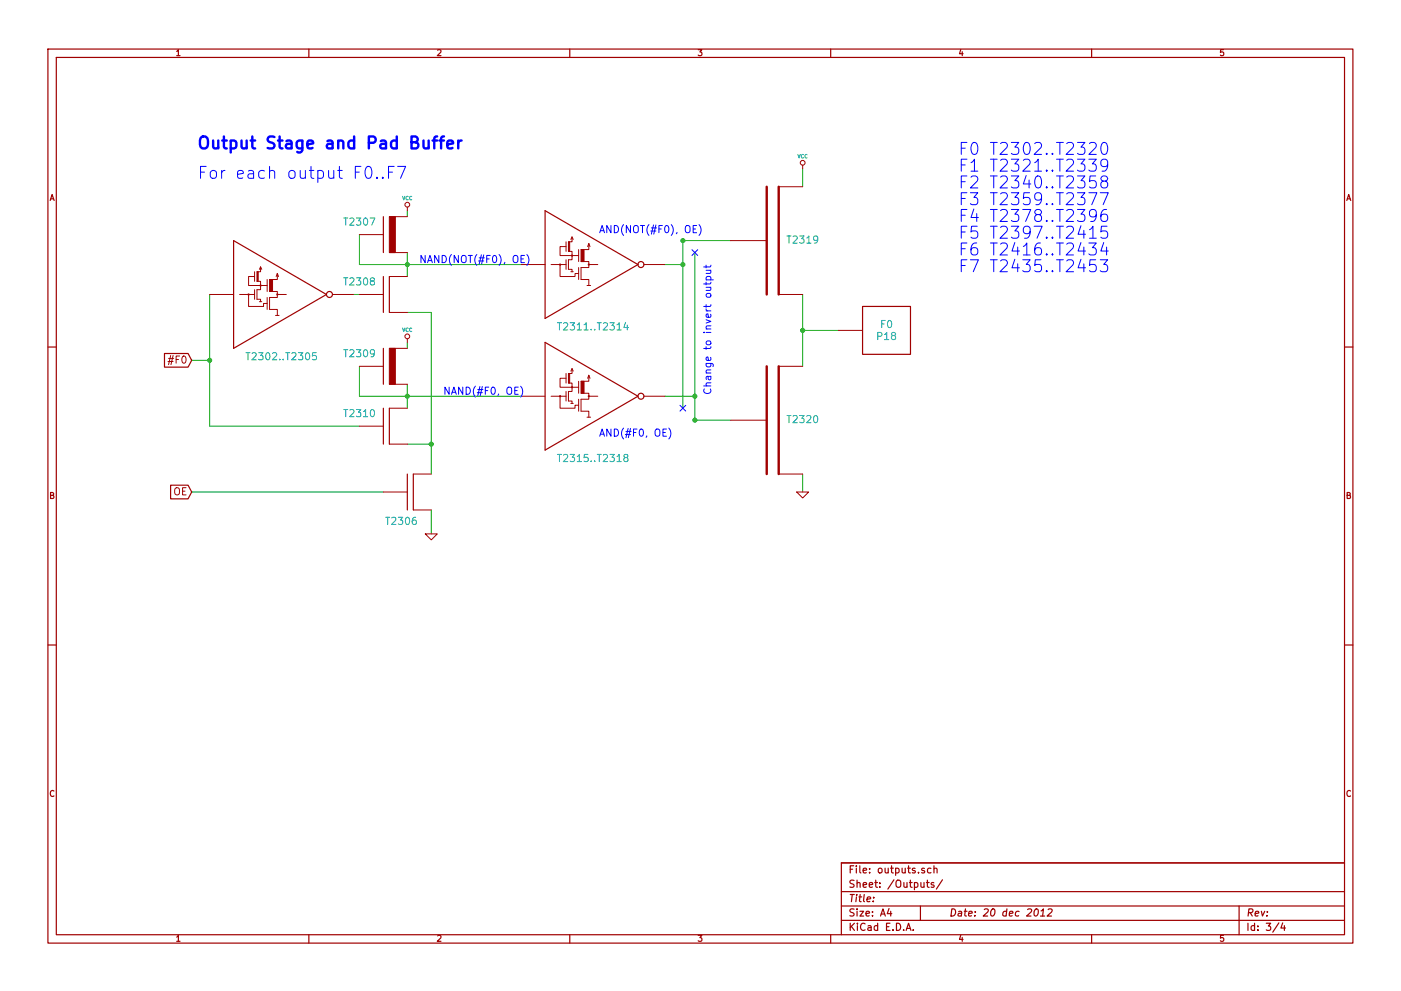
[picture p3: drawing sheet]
<svg xmlns="http://www.w3.org/2000/svg" width="297mm" height="210mm" viewBox="0 0 297 210" stroke-linecap="round" stroke-linejoin="round" font-family="sans-serif">
<g fill="none" stroke="#a00000" stroke-width=".25">
<path d="M10.2 10.4h276.6v189.7h-276.6zM11.9 12.2h273.2v186.1h-273.2zM65.5 10.4v1.8M120.8 10.4v1.8M176.1 10.4v1.8M231.4 10.4v1.8M49.5 51l19.7 11.5-19.7 11.4zM81.3 46v7.6M81.3 58.7v7.6M82.5 58.7v7.6M115.6 44.7l19.7 11.4-19.7 11.5zM10.2 73.6h1.7"/>
<path d="M34.9 75h5l.7 1.4-.7 1.5h-5zM81.3 73.9v7.6M115.6 72.6l19.7 11.5-19.7 11.4zM182.9 65h10.1v10.2h-10.1zM285.1 73.6h1.7M81.3 86.6v7.6M82.5 86.6v7.6M36.2 102.9h3.7l.7 1.5-.7 1.4h-3.7zM86.4 100.6v7.6M87.6 100.6v7.6M10.2 136.8h1.7M285.1 136.8h1.7"/>
<path d="M65.5 198.3v1.8M120.8 198.3v1.8M176.1 198.3v1.8M178.4 189.2h106.7M178.4 195.3h106.7M178.4 192.2h106.7M185.2 190.4v.1M188.5 192.8l-.4 1h1M188.8 193.3v1.1M192.1 197.4l.5-1.5 .5 1.5M192.3 197h.7M193.6 197.3v.1"/>
<path d="M195.1 192.2v3.1M196 184.3l-.4-.1-.2 .2 .1 .2 .5 .2v.3h-.6M196.4 187.2h.6M196.6 186.7v1.4l.4 .2M197.4 184.3l-.4-.1-.4 .3 .1 .6 .3 .1 .4-.1M198 187.3l-.4-.1-.2 .3 .1 .2 .5 .1v.4h-.6M198 184.3h.1a.36 .36 0 0 1 .6 .1v.8M198 183.7v1.5M199.8 186.7l-1.3 1.9M219.6 192.9l.1-.1a.78 .78 0 0 1 .5 .7 .78 .78 0 0 1-.3 .7l-.4 .2a.97 .97 0 0 1 .1-1.5zM220.6 194.4h.9M220.7 193.3l.5-.5-.1 1.6"/>
<path d="M222.2 193l.6-.2 .3 .3-.1 .4-1 .9h.9M231.4 198.3v1.8M262.7 192.2v6.1M271.1 195.8l-1.3 2M272 195.8l-.4 1.1h.9M272.3 196.4v1M285.1 183.1h-106.7v15.2"/>
<circle cx="135.9" cy="56.1" r=".63"/>
<circle cx="69.8" cy="62.5" r=".63"/>
<circle cx="135.9" cy="84.1" r=".63"/>
</g>
<g fill="none" stroke="#00f" stroke-width=".21">
<path d="M79.9 37.6l.2 .1h-.3l.1-.1v.2M81.2 37.6l.1 .1h-.3l.2-.1v.2M82.4 36.5h.8M83.6 35.3h-1.2v2.5M84.3 35.3h1.7l-1.1 2.5M230.9 33.8h1.5l-.8 1a.64 .64 0 0 1 .8 .4v.6l-.2 .4-1 .1-.3-.2M231 30.5l.3-.3h.7a.71 .71 0 0 1 .3 1.1l-1.4 1.5h1.5M232.3 37.3h-1.2l-.1 1.3 .3-.3 .9 .1 .2 .4-.1 .8-.3 .3h-.7l-.3-.3M233.8 30.3a.59 .59 0 0 1 .9 .4 1.48 1.48 0 0 1-.5 2.1 .59 .59 0 0 1-.7-.5 1.99 1.99 0 0 1 .3-2zM233.9 38.4l-.5-.5 .1-.3 .4-.3 .7 .2 .2 .3-.2 .5-.7 .1-.5 .5 .1 .7a.85 .85 0 0 0 1.1 .2 .84 .84 0 0 0 0-1.2l-.2-.2M234.8 34.9l-.1 .2a.82 .82 0 0 1-1 .1l-.3-.3 .1-.9 .4-.2h.5l.3 .2a1.67 1.67 0 0 1-.6 2.3h-.4M110.5 54.9h.5"/>
<path d="M111.2 54.2h-.7v1.5h.7M111.7 54a1.75 1.75 0 0 1 0 2.3M147 48.6h.5M147.7 47.8h-.7v1.6h.7M148.2 47.6a1.75 1.75 0 0 1 0 2.4M149.7 56.3v.5M150.7 56.3l-.2 .3h-1.3M230.9 40.9h1.7l-1.1 2.5M230.9 51.6h1.5l-.8 .9a.64 .64 0 0 1 .8 .5v.6l-.2 .4-1 .1-.3-.2M231 48.7l.7-.7v2.5M231 50.5h1.4M232.3 55.1h-1.2l-.1 1.2 .3-.2 .9 .1 .2 .4-.1 .8-.3 .3h-.7l-.3-.3"/>
<path d="M232.4 45.5l-.1 .3a.82 .82 0 0 1-1.1 .1l-.2-.4 .1-.8 .4-.3h.5l.3 .3a1.67 1.67 0 0 1-.6 2.3h-.5M233.3 40.9h1.7l-1.1 2.5M233.3 55.1h1.5l-.8 1a.64 .64 0 0 1 .8 .5v.6l-.2 .4-.9 .1-.4-.3M234 51.5l-.6 1.8h1.6M234.6 44.4a1.02 1.02 0 0 0-1.2 1.1l.1 1.3a.85 .85 0 0 0 1.1 .1l.2-.4-.1-.8a.82 .82 0 0 0-1-.2l-.3 .4M234.6 52.4v1.7M234.7 48h-1.2l-.1 1.2 .4-.2 .8 .1 .2 .4-.1 .8-.3 .2h-.6l-.4-.2M110.4 81.9a1.75 1.75 0 0 1 0 2.3M141.8 90.8a1.75 1.75 0 0 1 0 2.3M149.2 81.9h1.5M149.4 82.5a.72 .72 0 0 0 .4 1 .72 .72 0 0 0 .9-.7l-.1-.3M150.7 81.2h-.8a.37 .37 0 0 0-.2 .3 .37 .37 0 0 0 .2 .4"/>
</g>
<path d="M91.7 29.8h1M92.7 29l-.5 .1-.1 .2v2.2M93.2 29.8h.9M94.1 29l-.5 .1-.1 .2v2.2M94.8 30.7l1.3-.3-.2-.5-.7-.1-.4 .4 .2 1.2h.9M97.2 29.8v1.7M97.9 29.8a.64 .64 0 0 0-.7 .5" fill="none" stroke="#00f" stroke-width=".51"/>
<g fill="none" stroke="#00a000" stroke-width=".21">
<path d="M170.2 35.8v3.8M76.2 49.8v6.3h34.3M86.4 44.7v1.3M86.4 53.6v5.1M141 56.1h3.8M147.3 53.6v35.5h7.6M154.9 51h-10.1v35.6M40.6 76.4h3.8M44.4 62.5v27.9h31.8M74.9 62.5h1.3M76.2 77.7v6.4h34.3M86.4 72.6v1.3"/>
<path d="M86.4 66.3h5v34.3M170.2 62.5v15.2M170.2 70.1h7.6M86.4 81.5v5.1M86.4 94.2h5M141 84.1h6.3M40.6 104.4h40.7M91.4 108.2v5.1M170.2 100.6v3.8"/>
</g>
<g fill="#00a000" stroke="#00a000" stroke-width=".25">
<circle cx="147.3" cy="89.1" r=".41"/>
<circle cx="44.4" cy="76.4" r=".41"/>
<circle cx="91.4" cy="94.2" r=".41"/>
<circle cx="86.4" cy="56.1" r=".41"/>
<circle cx="86.4" cy="84.1" r=".41"/>
<circle cx="147.3" cy="84.1" r=".41"/>
<circle cx="144.8" cy="56.1" r=".41"/>
<circle cx="144.8" cy="51" r=".41"/>
<circle cx="170.2" cy="70.1" r=".41"/>
</g>
<g fill="none" stroke="#a00000" stroke-width=".21">
<path d="M165.1 39.6h5.1M170.2 35v.8M54 58.7h-1.3v1.9h3.9M54 57.7v2M54.5 59.7h.7v1.8h-.7v2h.7v.5M55.2 56.6v1.1h-.7M55.2 56.6l-.2 .5M55.2 56.6l.3 .5M56.6 59.3v2.5M58.8 58v1.3h-1.7M58.8 58l-.3 .7M58.8 58l.3 .7"/>
<path d="M76.2 49.8h5.1M82.5 53.6h3.9M82.5 46h3.9M82.5 58.7h3.9M86.4 43.9v.8M110.5 56.1h5.1M116.8 56.1h1.9M120 52.3h-1.3v1.9h4M120 56.1h-1.3v2.6h3.2v-.7h.8M120 51.3v2M120 55.1v2M120.5 53.3h.8v1.8h-.8v2h.8v.6"/>
<path d="M121 57.7h.5M121.3 50.3v1h-.8M121.3 50.3l-.3 .5M121.3 50.3l.2 .5M122.7 53v2.5M122.7 56.8v2.5M123.2 55.5h1.6v1.3h-1.6v2.5h1.6v1.3M124.8 51.7v1.3h-1.6M124.8 56.1h1.9M124.8 51.7l-.2 .6M124.8 51.7l.3 .6M136.5 56.1h4.5"/>
<path d="M154.9 51h7.7M44.4 62.5h5.1M50.8 62.5h1.9M54 62.5h-1.3v2.5h3.2v-.6h.7M54 61.5v2M55 64h.5M56.6 63.1v2.6M57.1 61.8h1.7v1.3h-1.7v2.6h1.7v1.2M58.4 66.9h.8M58.8 62.5h1.9M70.5 62.5h4.4M76.2 77.7h5.1"/>
<path d="M76.2 62.5h5.1M82.5 73.9h3.9M82.5 66.3h3.9M86.4 71.9v.7M120 79.2v2.1M121.3 78.2v1h-.8M121.3 78.2l-.3 .5M121.3 78.2l.2 .5M124.5 60.6h.7M124.8 79.6v1.3h-1.6M124.8 79.6l-.2 .7M124.8 79.6l.3 .7"/>
<path d="M165.1 77.7h5.1M165.1 62.5h5.1M177.8 70.1h5.1M76.2 90.4h5.1M82.5 81.5h3.9M82.5 94.2h3.9M82.5 86.6h3.9M110.5 84.1h5.1M116.8 84.1h1.9M120 80.3h-1.3v1.9h4M120 84.1h-1.3v2.5h3.2v-.6h.8M120 83.1v2"/>
<path d="M120.5 81.3h.8v1.8h-.8v2h.8v.5M121 85.6h.5M122.7 80.9v2.5M122.7 84.7v2.5M123.2 83.4h1.6v1.3h-1.6v2.5h1.6v1.3M124.5 88.5h.7M124.8 84.1h1.9M136.5 84.1h4.5M154.9 89.1h7.7M81.3 104.4h5.1M87.6 100.6h3.8M87.6 108.2h3.8"/>
<path d="M90.2 113.3h2.5l-1.3 1.2zM165.1 100.6h5.1M168.9 104.4h2.5l-1.2 1.3z"/>
<circle cx="170.2" cy="34.5" r=".51"/>
<circle cx="86.4" cy="43.4" r=".51"/>
<circle cx="118.7" cy="56.1" r=".13"/>
<circle cx="121.3" cy="54.2" r=".13"/>
<circle cx="124.8" cy="56.1" r=".13"/>
<circle cx="52.7" cy="62.5" r=".13"/>
<circle cx="55.2" cy="60.6" r=".13"/>
<circle cx="58.8" cy="62.5" r=".13"/>
<circle cx="86.4" cy="71.4" r=".51"/>
<circle cx="118.7" cy="84.1" r=".13"/>
<circle cx="121.3" cy="82.2" r=".13"/>
<circle cx="124.8" cy="84.1" r=".13"/>
</g>
<path d="M146.7 53l1.2 1.2M147.9 53l-1.2 1.2M144.2 86l1.2 1.2M145.4 86l-1.2 1.2" fill="none" stroke="#0000c0" stroke-width=".21"/>
<path d="M162.6 39.6v22.9M165.1 39.6v22.9M162.6 77.7v22.9M165.1 77.7v22.9" fill="none" stroke="#a00000" stroke-width=".51"/>
<g fill="#a00000" stroke="#a00000" stroke-width=".21">
<path d="M120.5 79.2h.3v2.1h-.3z"/>
<path d="M123.2 80.9h.6v2.5h-.6z"/>
<path d="M120.5 51.3h.3v2h-.3z"/>
<path d="M123.2 53h.6v2.5h-.6z"/>
<path d="M82.5 73.9h1.3v7.6h-1.3z"/>
<path d="M82.5 46h1.3v7.6h-1.3z"/>
<path d="M54.5 57.7h.2v2h-.2z"/>
<path d="M57.1 59.3h.7v2.5h-.7z"/>
</g>
<path d="M52.1 74.8h.9M67 74.8h-.7l-.1 .8 .2-.2 .6 .1 .1 .2-.1 .5-.2 .1-.6-.1M118.2 68.5h.8M132.6 68.4l-.3 1.1h.9M118.2 96.4h.8M132.6 97.1l-.3-.3v-.2l.3-.2 .4 .1 .1 .2v.2l-.7 .2-.1 .3v.4l.3 .1h.2l.3-.2v-.3l-.3-.3" fill="none" stroke="#00a0a0" stroke-width=".21"/>
<g font-size="3.5" fill="#00f">
<text x="41.9" y="31.7">Output Stage and Pad Buffer</text>
<text x="203.2" y="33">F0 T2302..T2320</text>
<text x="41.9" y="38.1">For each output F0..F7</text>
<text x="203.2" y="36.6">F1 T2321..T2339</text>
<text x="203.2" y="40.1">F2 T2340..T2358</text>
<text x="203.2" y="43.7">F3 T2359..T2377</text>
<text x="203.2" y="47.2">F4 T2378..T2396</text>
<text x="203.2" y="50.8">F5 T2397..T2415</text>
<text x="203.2" y="54.4">F6 T2416..T2434</text>
<text x="203.2" y="57.9">F7 T2435..T2453</text>
</g>
<g font-size="2.1" fill="#00a0a0">
<text x="73.2" y="47.9">T2307</text>
<text x="167.2" y="51.7">T2319</text>
<text x="73.2" y="60.6">T2308</text>
<text x="119.1" y="70.1">T2311..T2314</text>
<text x="186.7" y="69.7">F0</text>
<text x="53.1" y="76.5">T2302..T2305</text>
<text x="73.2" y="75.9">T2309</text>
<text x="186.1" y="72.2">P18</text>
<text x="73.2" y="88.6">T2310</text>
<text x="167.2" y="89.8">T2320</text>
<text x="119.1" y="98.1">T2315..T2318</text>
<text x="82.1" y="111.4">T2306</text>
</g>
<g font-size="2.1" fill="#00f">
<text x="127" y="49.5">AND(NOT(#F0), OE)</text>
<text x="88.9" y="55.9">NAND(NOT(#F0), OE)</text>
<text x="94" y="83.8">NAND(#F0, OE)</text>
<text x="150.9" y="80.1" transform="rotate(-90 150.9 80.1)">Change to invert output</text>
<text x="127" y="92.7">AND(#F0, OE)</text>
</g>
<g font-size="2.1" fill="#a00000">
<text x="36.1" y="77.2">#F0</text>
<text x="36.7" y="105.2">OE</text>
<text x="179.9" y="185.4">File: outputs.sch</text>
<text x="179.9" y="191.5">Title:</text>
<text x="179.9" y="188.4">Sheet: /Outputs/</text>
<text x="179.9" y="197.6">KiCad E.D.A.</text>
<text x="179.9" y="194.5">Size: A4</text>
<text x="201.2" y="194.5">Date: 20 dec 2012</text>
<text x="264.2" y="194.5">Rev:</text>
<text x="264.2" y="197.6">Id: 3/4</text>
</g>
<g font-size="1.8" fill="#a00000">
<text x="37.3" y="11.9">1</text>
<text x="92.7" y="11.9">2</text>
<text x="148" y="11.9">3</text>
<text x="203.3" y="11.9">4</text>
<text x="258.6" y="11.9">5</text>
<text x="10.4" y="42.7">A</text>
<text x="285.3" y="42.7">A</text>
<text x="10.4" y="105.9">B</text>
<text x="285.3" y="105.9">B</text>
<text x="10.4" y="169.1">C</text>
<text x="285.3" y="169.1">C</text>
<text x="37.3" y="199.8">1</text>
<text x="92.7" y="199.8">2</text>
<text x="148" y="199.8">3</text>
<text x="203.3" y="199.8">4</text>
<text x="258.6" y="199.8">5</text>
</g>
<g font-size="1.1" fill="#00a0a0">
<text x="169.1" y="33.6">VCC</text>
<text x="85.2" y="42.5">VCC</text>
<text x="85.2" y="70.4">VCC</text>
</g>
</svg>
